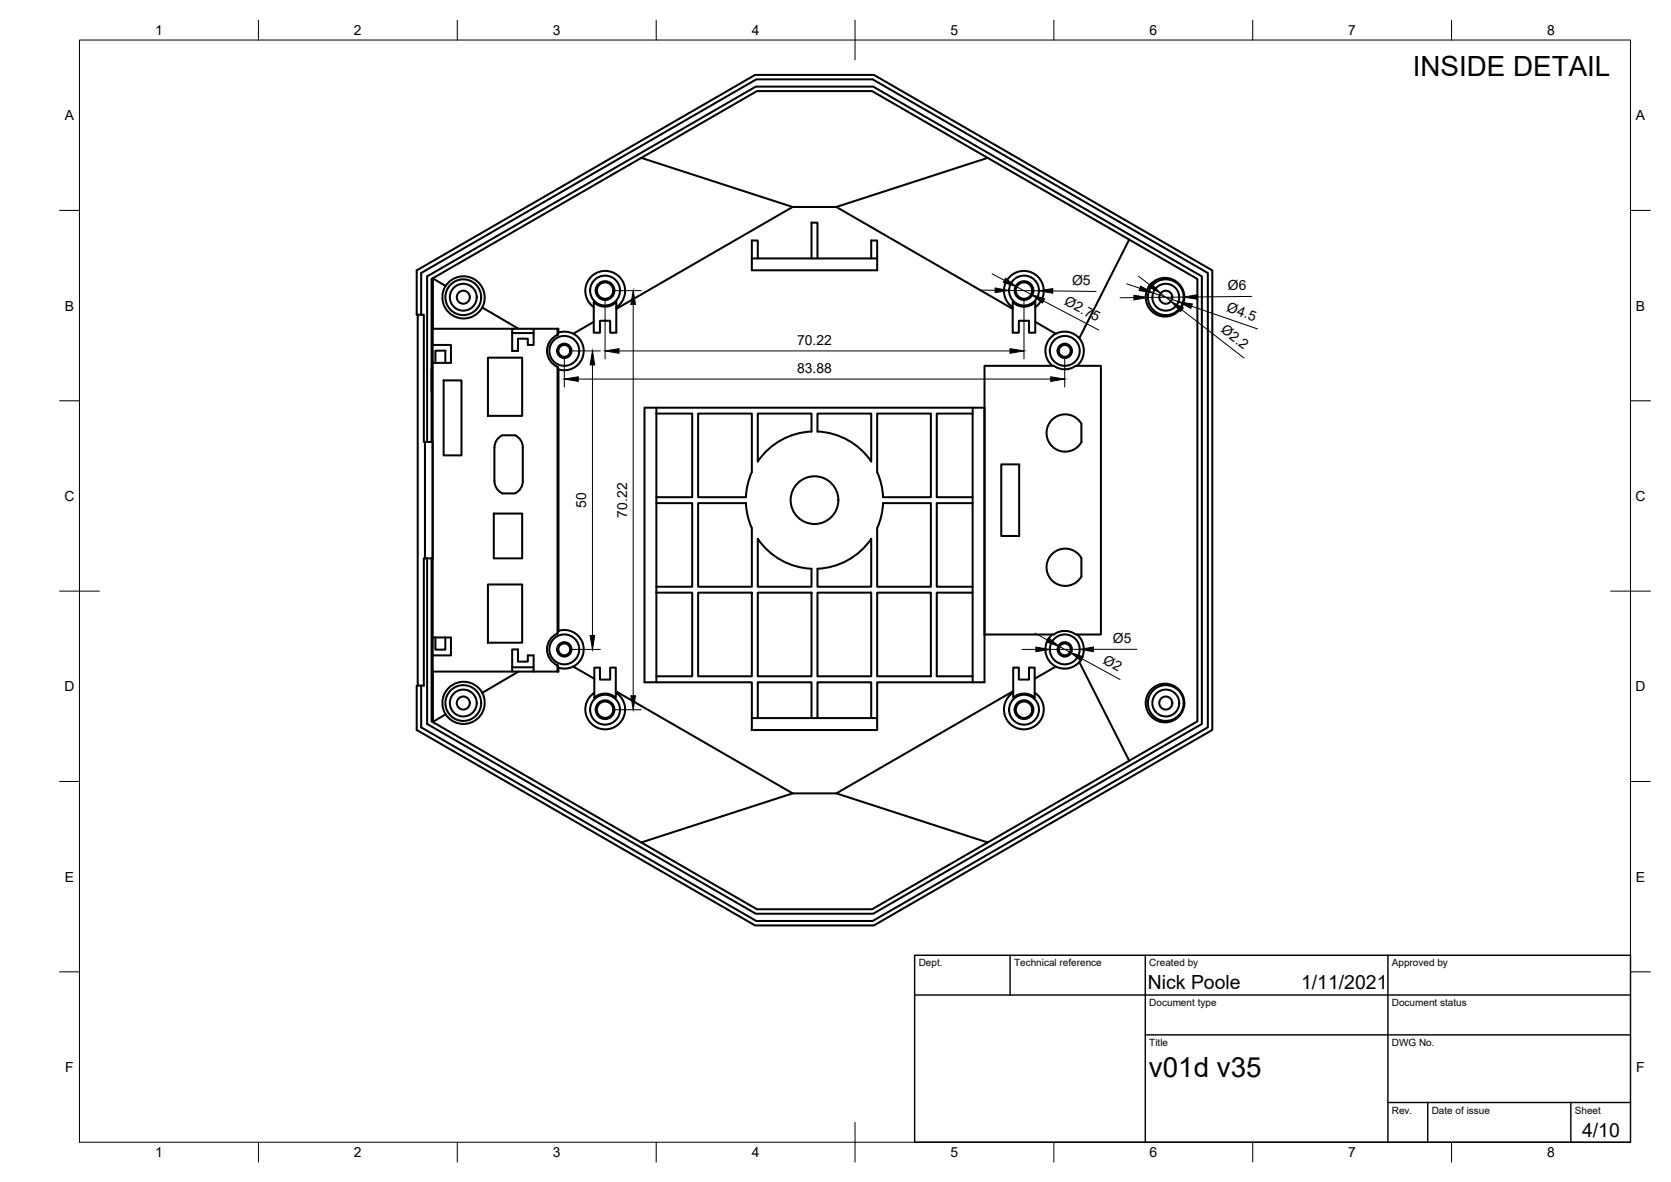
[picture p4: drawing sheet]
<svg xmlns="http://www.w3.org/2000/svg" width="420mm" height="297mm" viewBox="0 0 420 297" stroke-linecap="round" stroke-linejoin="round" font-family="sans-serif">
<!-- layer: Visible -->
<g fill="none" stroke="#000" stroke-width=".51">
<path d="M161.2 39.7l38.1 12.3M248.3 39.7l-38 12.3M105 79.1v93.2M105.9 79.1h.7v32h.8M105.9 79.1h-1.1v-11.1l85.1-49.2h29.8l85.1 49.2v115.4l-85.1 49.2h-29.8l-85.1-49.2v-11.1h1.1M105.9 79.1v-10.5l84.3-48.7h29.2l84.3 48.7v114.2l-84.3 48.6h-29.2l-84.3-48.6v-10.5M108.8 70v16.7M108.8 69.9v12.7h20M108.8 70l3.3 1.9M112.1 71.8a5.3 5.3 0 0 0 1.8 7.5 5.3 5.3 0 0 0 7.4-2M112.1 71.9a5.3 5.3 0 0 1 7.1-1.7 5.3 5.3 0 0 1 2.1 7.1M121.2 77.3l9.2 5.3"/>
<path d="M149.3 75.9a4.1 4.1 0 0 0 5.7 0v7.7h-1.6v-3h-2.5v3h-1.6zM149.3 77.2a5 5 0 0 1-.8-7.5 5 5 0 0 1 7.5 .1 5 5 0 0 1-1 7.4M155 77.6l44.3-25.6h11l44.3 25.6M189 64.9v-4.5h1.5v4.5M204 64.9v-8.9h1.5v8.9M219.1 64.9v-4.5h1.5v7.5h-31.6v-3h31.6M254.6 75.9a4.1 4.1 0 0 0 5.7 0v7.7h-1.6v-3h-2.5v3h-1.6zM260.3 77.2a5 5 0 0 0 .9-7.5 5 5 0 0 0-7.5 .1 5 5 0 0 0 .9 7.4M283.9 60.2l-12.5 24.8M108.6 92.7v5.9zM108.8 86.7h4.6v4.5h-3.9M108.8 86.7v4.5h.7"/>
<path d="M108.8 91.2v69M109.5 91.2v-3.1h2.5v3.1M111.5 95.6h4.5v18.8h-4.5zM122.7 89.9h8.6v14.6h-8.6zM128.8 83.7h5.4v3h-1.5v-1.6h-2.5v3.1h-1.4zM128.8 83.7v-1.1h5.4v1.1M134.2 82.6h6v1.6M140.2 82.6h.2v1l-.2 .6M140.2 92.2l.2 .6M140.2 92.2v67M140.2 84.2a4.3 4.3 0 0 0-2.7 4 4.3 4.3 0 0 0 2.7 4M140.4 83.6l1.9-.2 1.9 .5"/>
<path d="M140.4 92.8v65.7M144.2 83.9a4.9 4.9 0 0 1 2.2 6.1 4.9 4.9 0 0 1-6 2.8M149.3 80.9l-5.2 3M260.3 80.9l5.2 3M265 91.9h-17.5v67.6h17.5M265 91.9a4.6 4.6 0 0 0 5.5 0M265.5 83.9a4.9 4.9 0 0 0-.9 8M265.5 83.9a4.9 4.9 0 0 1 5.9 1.1M270.4 91.9h6.4v67.6h-6.4M271.4 85a5 5 0 0 1-.6 6.9M106.8 111.1v29.2M108.5 111.1h.3v29.2h-.3"/>
<path d="M129.5 109.4h-3.2l-1.3 1-.6 1.5v9.6l.6 1.5 1.3 1M129.5 109.4l.9 .6 .7 .9 .4 1.6-.1 9-.6 1.5-1.3 1M162.1 102.5h2.9v69h-2.9zM165 103.9h9.1v21.1h-9.1M165 102.5h79.6M189 118.6a17.3 17.3 0 0 0-1.4 6.3M189 118.7v-14.8h-13.5v21.1h12.1M190.5 103.9h13.5v4.5a17.3 17.3 0 0 0-13.5 7.6zM205.5 103.9h13.6v12.1a17.3 17.3 0 0 0-13.6-7.6zM220.6 118.7v-14.8h13.5v21.1h-12.1M220.6 118.6a17.3 17.3 0 0 1 1.4 6.3M244.6 103.9h-9.1v21.1h9.1"/>
<path d="M244.6 102.5h2.9v69h-2.9zM251.8 116.7h4.5v18h-4.5zM264.6 105.4a4.7 4.7 0 0 1 7.3 1.1v4.6a4.7 4.7 0 0 1-7 1.4 4.7 4.7 0 0 1-.3-7.1zM124.2 129.1h7.1v11.2h-7.1zM126.3 124h3.2M165 126.4h9.1v21.1h-9.1M175.5 126.4h12.1a17.3 17.3 0 0 0 1.4 6.3v14.8h-13.5zM190.5 135.4a17.3 17.3 0 0 0 13.5 7.5v4.6h-13.5zM222 126.4h12.1v21.1h-13.5v-14.8a17.3 17.3 0 0 0 1.4-6.3zM244.6 126.4h-9.1v21.1h9.1M107.4 140.3h-.8v32h-.7M107.4 140.3v41.6l82.6 47.7h29.6l82.6-47.7v-112.4l-82.6-47.7h-29.6l-82.6 47.7v41.6h1.1v-41l81.8-47.2h29l81.8 47.2v111.2l-81.8 47.2h-29l-81.8-47.2v-41"/>
<path d="M107.4 140.3h1.1M122.7 146.9h8.6v14.6h-8.6zM140.2 159.2a4.3 4.3 0 0 0-2.7 4 4.3 4.3 0 0 0 2.7 4M140.4 158.5l-.2 .7M140.4 158.5a4.9 4.9 0 0 1 6 2.8 4.9 4.9 0 0 1-2.2 6.2M165 148.9h9.1v21.1h-9.1M175.5 148.9h13.5v21.1h-13.5zM190.5 148.9h13.5v21.1h-13.5zM205.5 142.9a17.3 17.3 0 0 0 13.6-7.5v12.1h-13.6zM205.5 148.9h13.6v21.1h-13.6zM220.6 148.9h13.5v21.1h-13.5zM244.6 148.9h-9.1v21.1h9.1"/>
<path d="M264.6 159.4a4.9 4.9 0 0 0 .9 8.1M265 159.4a4.6 4.6 0 0 1 5.5 0M270.8 159.4a5 5 0 0 1 .6 7l12.5 24.8M271.9 140.3v4.6M271.9 140.3a4.7 4.7 0 0 0-7.1-1.3 4.7 4.7 0 0 0 0 7.2 4.7 4.7 0 0 0 7.1-1.4M108.8 164.7v16.7l3.3-1.9M109.5 160.2v3.1h2.5v-3.1M109.5 160.2h-.7v4.5h4.6v-4.5h-1.4M109.5 160.2h2.5M121.3 174.1a5.3 5.3 0 0 0-7.4-2 5.3 5.3 0 0 0-1.8 7.4M121.3 174.1a5.3 5.3 0 0 1-2.1 7.1 5.3 5.3 0 0 1-7.1-1.7M128.8 168.8h-20v12.6"/>
<path d="M128.8 163.2h1.4v3.1h2.5v-1.6h1.5v3h-5.4zM128.8 167.7v1.1h5.4v-1.1M130.4 168.8l-9.2 5.3M140.2 167.2v1.6h-6M140.2 167.2l.2 .6v1h-.2M144.1 167.5l5.3 3.1M144.2 167.5l-1.9 .5-1.9-.2M149.4 167.8h1.5v3h2.5v-3h1.4v7.5a4 4 0 0 0-5.4 0zM154.8 174a5 5 0 0 1 1.2 7.5 5 5 0 0 1-7.6 .1 5 5 0 0 1 1-7.5M154.8 173.7l44.5 25.7h11l44.5-25.7M165 171.5h24v9M244.6 171.5h-24v9"/>
<path d="M254.8 167.8h1.4v3h2.5v-3h1.5v7.5a4 4 0 0 0-5.4 0zM254.8 174a5 5 0 0 0-1.2 7.5 5 5 0 0 0 7.6 .1 5 5 0 0 0-1-7.5M265.5 167.5l-5.3 3.1M271.4 166.4a4.9 4.9 0 0 1-5.9 1.1M189 180.5h31.6v3h-31.6zM190.5 180.5v-9h13.5v9M199.3 199.4l-38.1 12.3M205.5 180.5v-9h13.6v9M210.3 199.4l38 12.3"/>
<circle cx="116.5" cy="74.7" r="4.5"/>
<circle cx="116.5" cy="74.7" r="3.4"/>
<circle cx="116.5" cy="74.7" r="1.64"/>
<circle cx="152.1" cy="73" r="2.06"/>
<circle cx="152.1" cy="73" r="2.36"/>
<circle cx="152.1" cy="73" r="3.8"/>
<circle cx="257.5" cy="73" r="2.06"/>
<circle cx="257.5" cy="73" r="2.36"/>
<circle cx="257.5" cy="73" r="3.8"/>
<circle cx="292.9" cy="74.7" r="4.9"/>
<circle cx="293.1" cy="74.7" r="4.5"/>
<circle cx="293.1" cy="74.7" r="3.4"/>
<circle cx="293.1" cy="74.7" r="1.64"/>
<circle cx="141.9" cy="88.2" r="3.8"/>
<circle cx="141.9" cy="88.2" r="1.49"/>
<circle cx="141.9" cy="88.2" r="1.81"/>
<circle cx="267.7" cy="88.2" r="1.49"/>
<circle cx="267.7" cy="88.2" r="1.81"/>
<circle cx="267.7" cy="88.2" r="3.8"/>
<circle cx="204.8" cy="125.7" r="6"/>
<circle cx="116.5" cy="176.7" r="4.5"/>
<circle cx="116.5" cy="176.7" r="3.4"/>
<circle cx="116.5" cy="176.7" r="1.64"/>
<circle cx="141.9" cy="163.2" r="3.8"/>
<circle cx="141.9" cy="163.2" r="1.49"/>
<circle cx="141.9" cy="163.2" r="1.81"/>
<circle cx="152.1" cy="178.3" r="2.06"/>
<circle cx="152.1" cy="178.3" r="2.36"/>
<circle cx="152.1" cy="178.3" r="3.8"/>
<circle cx="257.5" cy="178.3" r="2.06"/>
<circle cx="257.5" cy="178.3" r="2.36"/>
<circle cx="257.5" cy="178.3" r="3.8"/>
<circle cx="267.7" cy="163.2" r="1.49"/>
<circle cx="267.7" cy="163.2" r="1.81"/>
<circle cx="267.7" cy="163.2" r="3.8"/>
<circle cx="292.9" cy="176.7" r="4.9"/>
<circle cx="293.1" cy="176.7" r="4.5"/>
<circle cx="293.1" cy="176.7" r="3.4"/>
<circle cx="293.1" cy="176.7" r="1.64"/>
</g>
<!-- layer: Border -->
<g fill="none" stroke="#000" stroke-width=".25">
<path d="M20 10.1h390v276.9h-390zM65 5.1v5M115 5.1v5M165 5.1v5M215 5.1v10M265 5.1v5M315 5.1v5M365 5.1v5M15 52.9h5M410 52.9h5M15 100.7h5M410 100.7h5"/>
<path d="M15 148.6h10M405 148.6h10M15 196.4h5M410 196.4h5M15 244.2h5M410 244.2h5M65 287v5M115 287v5M165 287v5M215 282.1v9.9M265 287v5M315 287v5"/>
<path d="M365 287v5"/>
</g>
<!-- layer: TitleBlock -->
<path d="M230 240.1h180v46.9h-180zM230 250h180M254 240.1v9.9M288 240.1v46.9M349 240.1v46.9M288 260.1h122M349 277.1h61M359 277.1v9.9M395 277.1v9.9" fill="none" stroke="#000" stroke-width=".36"/>
<!-- layer: Dimensions -->
<g fill="none" stroke="#000" stroke-width=".25">
<path d="M152.1 75v15.2M154.1 73h7.1M159.2 76.5v98.3M246.7 72.9h3.5M249.4 68.8l3.1 1.6M253.7 73l7.5 .1M255.6 72.1l3.7 1.9M257.5 75v15.2M262.4 75.6l13.9 7.4M264.7 73.1l10.9 .1M283.3 71.3l3.3 1.2M285.1 74.8h-3.5"/>
<path d="M286.3 69.4l2.8 2.2M289.9 73.6l6.4 2.2M291.8 73.7l2.6 2M297.2 77.9l15.6 12.1M297.6 74.7h-9M299.6 76.9l16.6 5.8M314.7 74.5l-13.6 .1M141.9 90.2v7.1M143.9 88.2h7.1M145.4 95.3h118.8M149 91.7v68M155.6 88.2h98.4"/>
<path d="M267.7 90.2v7.1M260.2 159.1l3.1 1.7M143.9 163.2h7.1M154.1 178.4h7.1M257 163.2h3.5M266.4 162.5l2.6 1.4M271.5 163.2h-7.5M272.1 165.6l9.5 5.2M275 163.2h10.8"/>
</g>
<g fill="#000" stroke="#000" stroke-width=".25">
<path d="M159.2 73l.6 3.5h-1.2zM250.2 72.4l3.5 .6-3.5 .5zM252.8 69.9l2.8 2.2-3.3-1.1zM259.3 74l3.4 1.1-.6 1zM261.2 73.1l3.5-.6v1.2zM285.1 74.2l3.5 .5-3.5 .7zM286.8 71.9l3.1 1.7-3.5-.6zM289.4 71.1l2.4 2.6-3.1-1.7zM294.4 75.7l3.1 1.7-.7 .9zM296.3 75.8l3.5 .6-.4 1.1zM297.6 74.7l3.5-.7v1.2zM141.9 95.3l3.5-.6v1.1z"/>
<path d="M149 88.2l.5 3.5h-1.1zM152.1 88.2l3.5-.6v1.2zM254 87.6l3.5 .6-3.5 .6zM264.2 94.7l3.5 .6-3.5 .5zM148.4 159.7h1.1l-.5 3.5zM158.6 174.8h1.2l-.6 3.6zM260.5 162.6l3.5 .6-3.5 .6zM263.6 160.3l2.8 2.2-3.4-1.2zM269 163.9l3.4 1.2-.6 1zM271.5 163.2l3.5-.6v1.2z"/>
</g>
<g font-size="7">
<text x="355.2" y="19.1">INSIDE DETAIL</text>
<text x="288.9" y="270.6">v01d v35</text>
</g>
<g font-size="4.9">
<text x="288.6" y="248.5">Nick Poole</text>
<text x="327.1" y="248.6">1/11/2021</text>
<text x="397.8" y="285.8">4/10</text>
</g>
<g font-size="3.5">
<text x="39" y="8.8">1</text>
<text x="89" y="8.8">2</text>
<text x="139" y="8.8">3</text>
<text x="189" y="8.8">4</text>
<text x="239" y="8.8">5</text>
<text x="289" y="8.8">6</text>
<text x="339" y="8.8">7</text>
<text x="389" y="8.8">8</text>
<text x="16.3" y="30.2">A</text>
<text x="411.3" y="30.2">A</text>
<text x="269.6" y="71.6" transform="rotate(1 269.6 71.6)">Ø5</text>
<text x="267.4" y="76.5" transform="rotate(28 267.4 76.5)">Ø2.75</text>
<text x="308.7" y="72.9" transform="rotate(-1 308.7 72.9)">Ø6</text>
<text x="16.3" y="78">B</text>
<text x="306.8" y="83.3" transform="rotate(38 306.8 83.3)">Ø2.2</text>
<text x="308.3" y="78.2" transform="rotate(19 308.3 78.2)">Ø4.5</text>
<text x="411.3" y="78">B</text>
<text x="200.4" y="86.6">70.22</text>
<text x="200.4" y="93.7">83.88</text>
<text x="16.2" y="125.9">C</text>
<text x="411.2" y="125.9">C</text>
<text x="147.4" y="127.6" transform="rotate(-90 147.4 127.6)">50</text>
<text x="157.7" y="130.1" transform="rotate(-90 157.7 130.1)">70.22</text>
<text x="279.8" y="161.6">Ø5</text>
<text x="277.1" y="166.5" transform="rotate(28 277.1 166.5)">Ø2</text>
<text x="16.2" y="173.7">D</text>
<text x="411.2" y="173.7">D</text>
<text x="16.3" y="221.6">E</text>
<text x="411.3" y="221.6">E</text>
<text x="16.4" y="269.4">F</text>
<text x="411.4" y="269.4">F</text>
<text x="39" y="290.8">1</text>
<text x="89" y="290.8">2</text>
<text x="139" y="290.8">3</text>
<text x="189" y="290.8">4</text>
<text x="239" y="290.8">5</text>
<text x="289" y="290.8">6</text>
<text x="339" y="290.8">7</text>
<text x="389" y="290.8">8</text>
</g>
<g font-size="2.5">
<text x="231" y="242.9">Dept.</text>
<text x="255" y="242.9">Technical reference</text>
<text x="289" y="242.9">Created by</text>
<text x="350" y="242.9">Approved by</text>
<text x="289" y="252.8">Document type</text>
<text x="350" y="252.8">Document status</text>
<text x="289" y="262.9">Title</text>
<text x="350" y="262.9">DWG No.</text>
<text x="350" y="279.9">Rev.</text>
<text x="360" y="279.9">Date of issue</text>
<text x="396" y="279.9">Sheet</text>
</g>
</svg>
